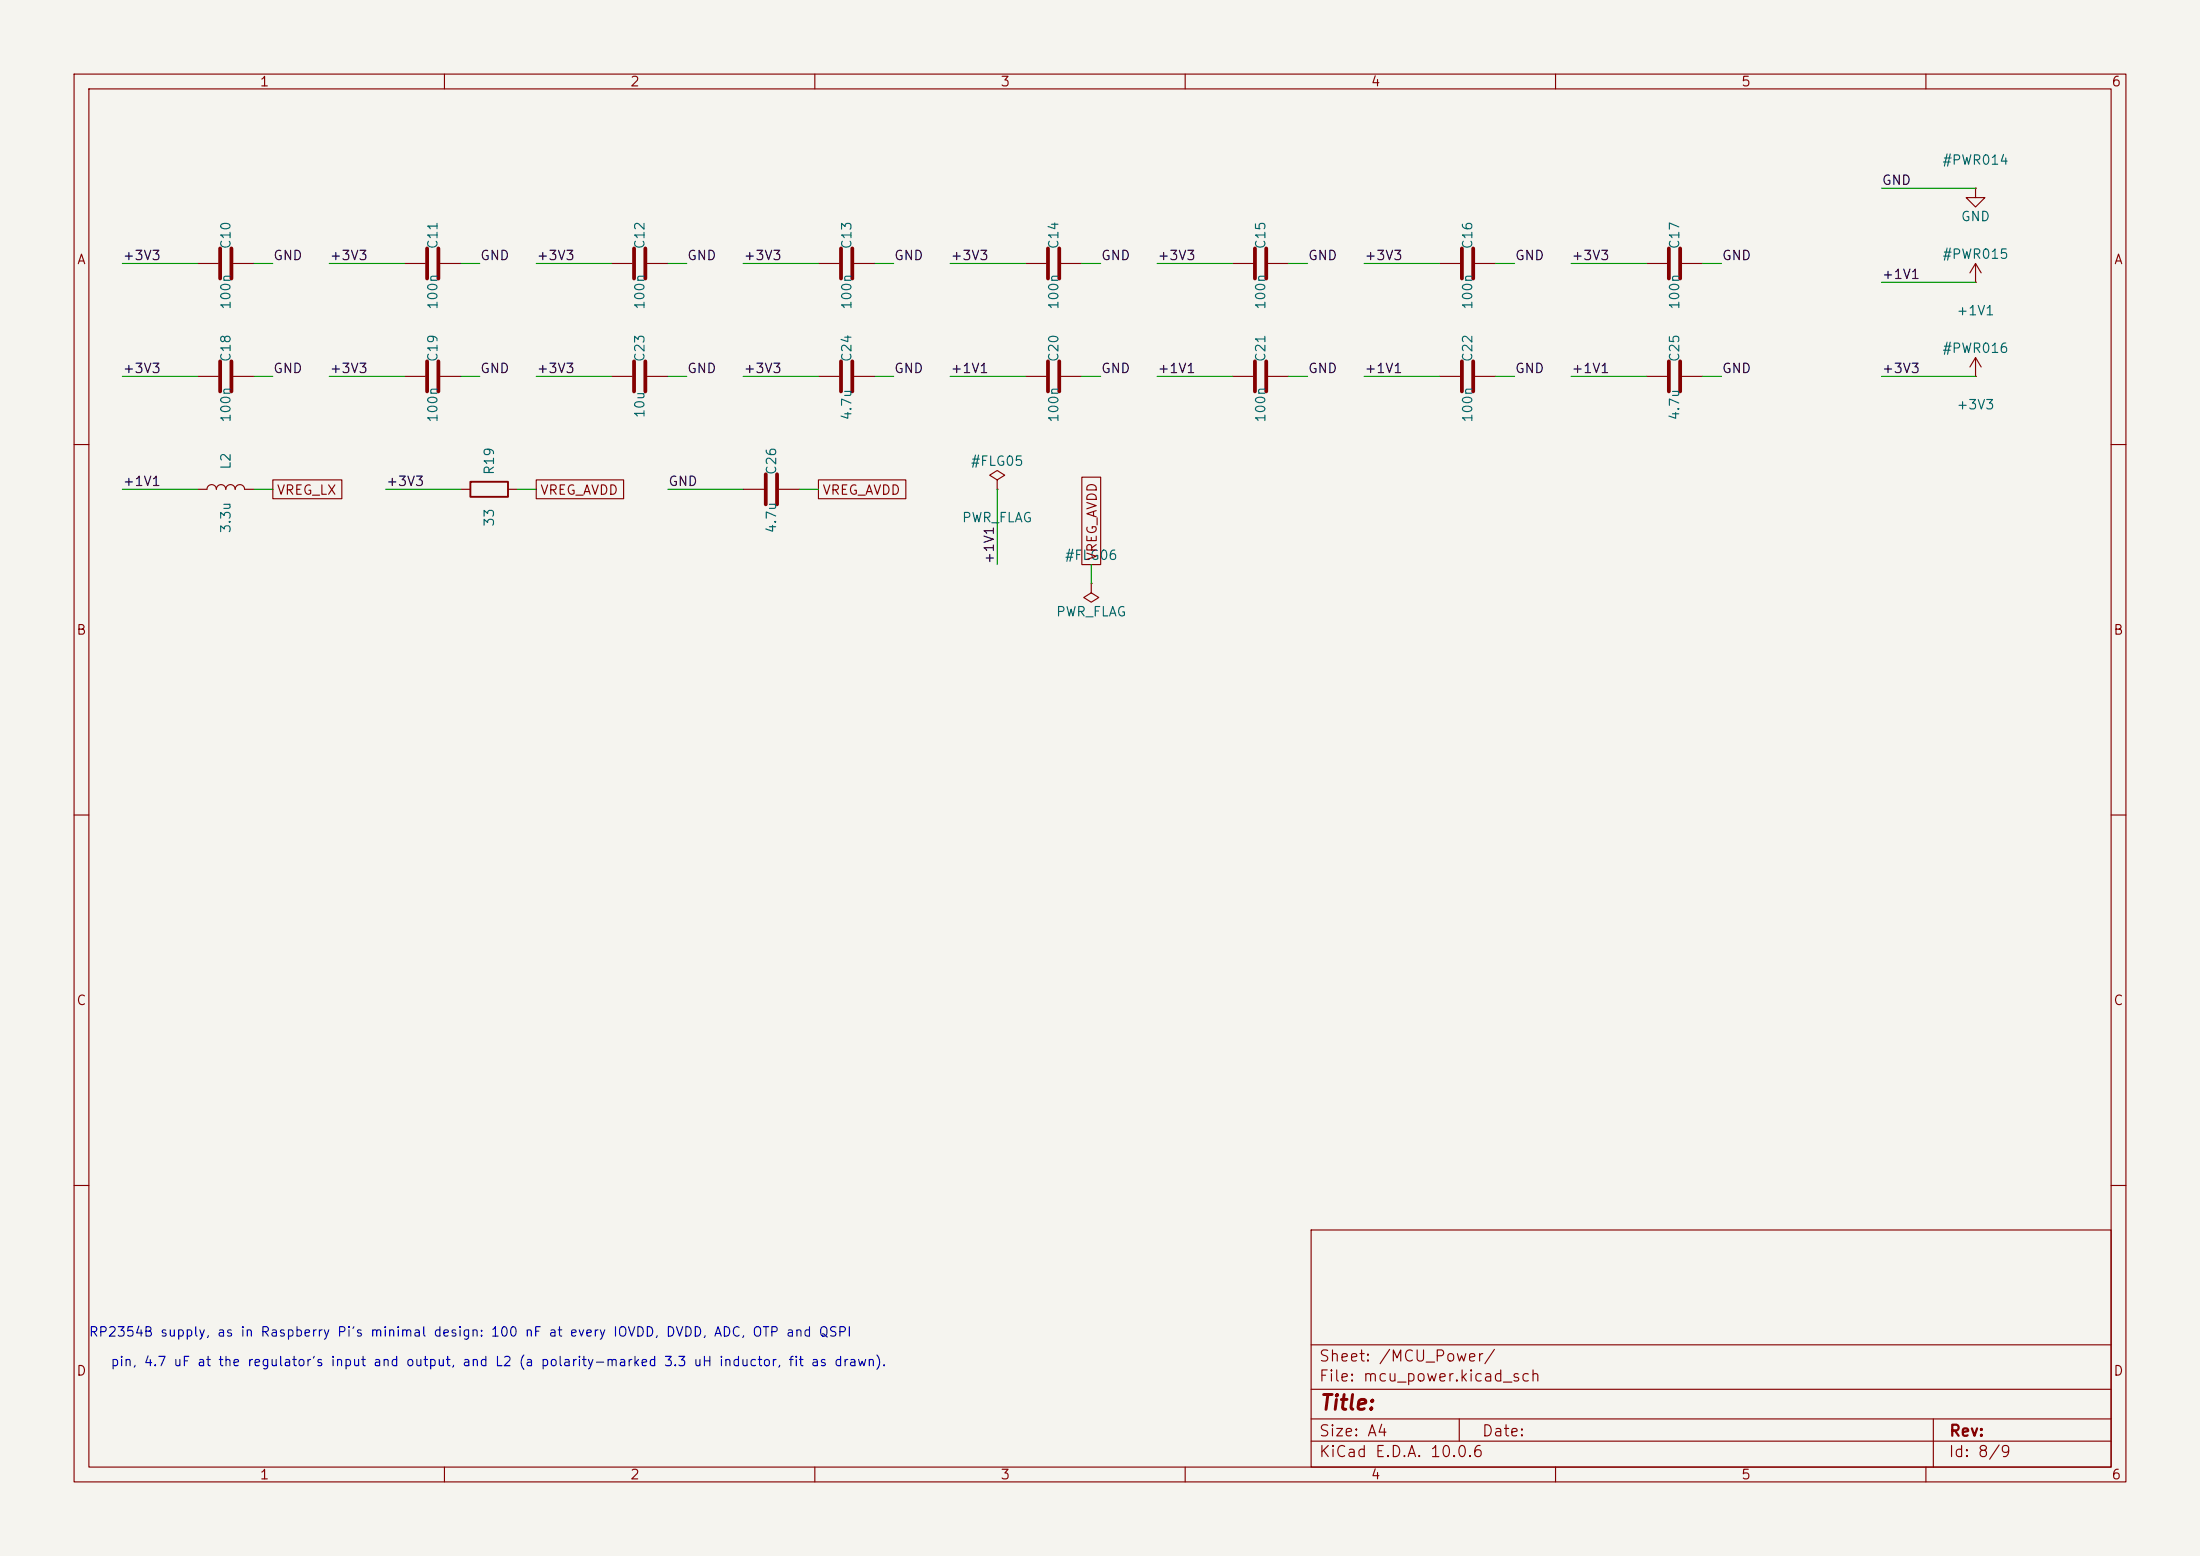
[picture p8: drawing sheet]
<svg xmlns="http://www.w3.org/2000/svg" width="297mm" height="210mm" viewBox="0 0 297 210" stroke-linecap="round" stroke-linejoin="round" font-family="sans-serif">
<path d="M0 0h297v210h-297z" fill="#f5f4ef" stroke="#f5f4ef" stroke-width=".14"/>
<g fill="none" stroke="#840000" stroke-width=".15">
<path d="M10 10h277v190h-277zM12 12h273v186h-273zM60 10v2M110 10v2M160 10v2M210 10v2M260 10v2M26.7 35.6h2.8M31.5 35.6h2.8M54.6 35.6h2.8M59.4 35.6h2.8M82.5 35.6h2.8"/>
<path d="M87.4 35.6h2.8M110.5 35.6h2.8M115.3 35.6h2.8M138.4 35.6h2.8M143.3 35.6h2.7M166.4 35.6h2.8M171.2 35.6h2.8M194.3 35.6h2.8M199.1 35.6h2.8M222.2 35.6h2.8M227.1 35.6h2.8M266.7 25.4v1.3h1.3l-1.3 1.2-1.3-1.2h1.3"/>
<path d="M266.7 25.4h.1M266.7 38.1h.1M266.7 35.6l-.8 1.2M266.7 35.6l.8 1.2M266.7 35.6v2.5M26.7 50.8h2.8M31.5 50.8h2.8M54.6 50.8h2.8M59.4 50.8h2.8M82.5 50.8h2.8M87.4 50.8h2.8M110.5 50.8h2.8"/>
<path d="M115.3 50.8h2.8M138.4 50.8h2.8M143.3 50.8h2.7M166.4 50.8h2.8M171.2 50.8h2.8M194.3 50.8h2.8M199.1 50.8h2.8M222.2 50.8h2.8M227.1 50.8h2.8M266.7 50.8h.1M266.7 48.3v2.5M266.7 48.3l-.8 1.2"/>
<path d="M266.7 48.3l.8 1.2M10 60h2M26.7 66h1.2a.64 .64 0 0 1 .7-.6 .64 .64 0 0 1 .6 .6 .64 .64 0 0 1 .6-.6 .64 .64 0 0 1 .7 .6 .64 .64 0 0 1 .6-.6 .64 .64 0 0 1 .6 .6 .64 .64 0 0 1 .7-.6 .64 .64 0 0 1 .6 .6h1.3M36.8 64.8h9.3v2.5h-9.3zM62.2 66h1.3M68.6 66h1.2M72.4 64.8h11.8v2.5h-11.8zM100.3 66h2.8M105.2 66h2.7M110.5 64.8h11.8v2.5h-11.8zM134.6 64.8l1-.7-1-.6-1 .6 1 .7v1.2M134.6 66h.1"/>
<path d="M146 64.4h2.6v11.8h-2.6zM147.3 78.7v1.3l1 .6-1 .7-1-.7 1-.6M147.3 78.7h.1M285 60h2M10 110h2M285 110h2M10 160h2M177 166h108v32h-108zM285 160h2M60 198v2M110 198v2M160 198v2"/>
<path d="M177 194.5h108M177 191.5h108M177 187.5h108M177 181.5h108M197 191.5v3M210 198v2M260 198v2M261 191.5v6.5"/>
</g>
<g fill="none" stroke="#840000" stroke-width=".51">
<path d="M29.7 33.5v4.1M31.2 33.5v4.1M57.7 33.5v4.1M59.2 33.5v4.1M85.6 33.5v4.1M87.1 33.5v4.1M113.5 33.5v4.1M115.1 33.5v4.1M141.5 33.5v4.1M143 33.5v4.1M169.4 33.5v4.1M170.9 33.5v4.1"/>
<path d="M197.4 33.5v4.1M198.9 33.5v4.1M225.3 33.5v4.1M226.8 33.5v4.1M29.7 48.8v4M31.2 48.8v4M57.7 48.8v4M59.2 48.8v4M85.6 48.8v4M87.1 48.8v4M113.5 48.8v4M115.1 48.8v4"/>
<path d="M141.5 48.8v4M143 48.8v4M169.4 48.8v4M170.9 48.8v4M197.4 48.8v4M198.9 48.8v4M225.3 48.8v4M226.8 48.8v4M103.4 64v4.1M104.9 64v4.1"/>
</g>
<path d="M63.5 65h5.1v2.1h-5.1z" fill="none" stroke="#840000" stroke-width=".25"/>
<g fill="none" stroke="#009600" stroke-width=".15">
<path d="M16.5 35.6h10.2M34.3 35.6h2.5M44.4 35.6h10.2M62.2 35.6h2.6M72.4 35.6h10.1M90.2 35.6h2.5M100.3 35.6h10.2M118.1 35.6h2.5M128.3 35.6h10.1M146 35.6h2.6M156.2 35.6h10.2M174 35.6h2.5"/>
<path d="M184.1 35.6h10.2M201.9 35.6h2.6M212.1 35.6h10.1M229.9 35.6h2.5M254 38.1h12.7M254 25.4h12.7M16.5 50.8h10.2M34.3 50.8h2.5M44.4 50.8h10.2M62.2 50.8h2.6M72.4 50.8h10.1M90.2 50.8h2.5"/>
<path d="M100.3 50.8h10.2M118.1 50.8h2.5M128.3 50.8h10.1M146 50.8h2.6M156.2 50.8h10.2M174 50.8h2.5M184.1 50.8h10.2M201.9 50.8h2.6M212.1 50.8h10.1M229.9 50.8h2.5M254 50.8h12.7M16.5 66h10.2"/>
<path d="M34.3 66h2.5M52.1 66h10.1M69.8 66h2.6M90.2 66h10.1M107.9 66h2.6M134.6 66v10.2M147.3 76.2v2.5"/>
</g>
<text font-size="2" fill="#840000" x="178" y="190.8">Title:</text>
<g font-size="1.5" fill="#840000">
<text x="178" y="184.1">Sheet: /MCU_Power/</text>
<text x="178" y="186.8">File: mcu_power.kicad_sch</text>
<text x="178" y="197">KiCad E.D.A. 10.0.6</text>
<text x="178" y="194.2">Size: A4</text>
<text x="200" y="194.2">Date:</text>
<text x="263" y="197">Id: 8/9</text>
<text x="263" y="194.2">Rev:</text>
</g>
<g font-size="1.3" fill="#840000">
<text x="35" y="12">1</text>
<text x="85" y="12">2</text>
<text x="135" y="12">3</text>
<text x="185" y="12">4</text>
<text x="235" y="12">5</text>
<text x="285" y="12">6</text>
<text x="10.3" y="36">A</text>
<text x="285.3" y="36">A</text>
<text x="37.3" y="67.1">VREG_LX</text>
<text x="72.8" y="67.1">VREG_AVDD</text>
<text x="110.9" y="67.1">VREG_AVDD</text>
<text x="148.4" y="75.8" transform="rotate(-90 148.4 75.8)">VREG_AVDD</text>
<text x="10.2" y="86">B</text>
<text x="285.2" y="86">B</text>
<text x="10.2" y="136">C</text>
<text x="285.2" y="136">C</text>
<text x="10.2" y="186">D</text>
<text x="285.2" y="186">D</text>
<text x="35" y="200">1</text>
<text x="85" y="200">2</text>
<text x="135" y="200">3</text>
<text x="185" y="200">4</text>
<text x="235" y="200">5</text>
<text x="285" y="200">6</text>
</g>
<g font-size="1.3" fill="#006464">
<text x="262.1" y="22.6">#PWR014</text>
<text x="31.4" y="33.7" transform="rotate(-90 31.4 33.7)">C10</text>
<text x="59.4" y="33.7" transform="rotate(-90 59.4 33.7)">C11</text>
<text x="87.3" y="33.7" transform="rotate(-90 87.3 33.7)">C12</text>
<text x="115.3" y="33.7" transform="rotate(-90 115.3 33.7)">C13</text>
<text x="143.2" y="33.7" transform="rotate(-90 143.2 33.7)">C14</text>
<text x="171.1" y="33.7" transform="rotate(-90 171.1 33.7)">C15</text>
<text x="199.1" y="33.7" transform="rotate(-90 199.1 33.7)">C16</text>
<text x="227" y="33.7" transform="rotate(-90 227 33.7)">C17</text>
<text x="262.1" y="35.3">#PWR015</text>
<text x="264.6" y="30.2">GND</text>
<text x="31.4" y="41.9" transform="rotate(-90 31.4 41.9)">100n</text>
<text x="59.4" y="41.9" transform="rotate(-90 59.4 41.9)">100n</text>
<text x="87.3" y="41.9" transform="rotate(-90 87.3 41.9)">100n</text>
<text x="115.3" y="41.9" transform="rotate(-90 115.3 41.9)">100n</text>
<text x="143.2" y="41.9" transform="rotate(-90 143.2 41.9)">100n</text>
<text x="171.1" y="41.9" transform="rotate(-90 171.1 41.9)">100n</text>
<text x="199.1" y="41.9" transform="rotate(-90 199.1 41.9)">100n</text>
<text x="227" y="41.9" transform="rotate(-90 227 41.9)">100n</text>
<text x="262.1" y="48">#PWR016</text>
<text x="264" y="42.9">+1V1</text>
<text x="31.4" y="49" transform="rotate(-90 31.4 49)">C18</text>
<text x="59.4" y="49" transform="rotate(-90 59.4 49)">C19</text>
<text x="87.3" y="49" transform="rotate(-90 87.3 49)">C23</text>
<text x="115.3" y="49" transform="rotate(-90 115.3 49)">C24</text>
<text x="143.2" y="49" transform="rotate(-90 143.2 49)">C20</text>
<text x="171.1" y="49" transform="rotate(-90 171.1 49)">C21</text>
<text x="199.1" y="49" transform="rotate(-90 199.1 49)">C22</text>
<text x="227" y="49" transform="rotate(-90 227 49)">C25</text>
<text x="31.4" y="57.1" transform="rotate(-90 31.4 57.1)">100n</text>
<text x="59.4" y="57.1" transform="rotate(-90 59.4 57.1)">100n</text>
<text x="87.3" y="56.5" transform="rotate(-90 87.3 56.5)">10u</text>
<text x="115.3" y="56.8" transform="rotate(-90 115.3 56.8)">4.7u</text>
<text x="143.2" y="57.1" transform="rotate(-90 143.2 57.1)">100n</text>
<text x="171.1" y="57.1" transform="rotate(-90 171.1 57.1)">100n</text>
<text x="199.1" y="57.1" transform="rotate(-90 199.1 57.1)">100n</text>
<text x="227" y="56.8" transform="rotate(-90 227 56.8)">4.7u</text>
<text x="264" y="55.6">+3V3</text>
<text x="31.4" y="63.5" transform="rotate(-90 31.4 63.5)">L2</text>
<text x="67" y="64.2" transform="rotate(-90 67 64.2)">R19</text>
<text x="105.1" y="64.2" transform="rotate(-90 105.1 64.2)">C26</text>
<text x="131" y="63.2">#FLG05</text>
<text x="67" y="71.2" transform="rotate(-90 67 71.2)">33</text>
<text x="129.8" y="70.8">PWR_FLAG</text>
<text x="31.4" y="72.1" transform="rotate(-90 31.4 72.1)">3.3u</text>
<text x="105.1" y="72.1" transform="rotate(-90 105.1 72.1)">4.7u</text>
<text x="143.7" y="75.9">#FLG06</text>
<text x="142.5" y="83.5">PWR_FLAG</text>
</g>
<g font-size="1.3" fill="#0f0f0f">
<text x="254" y="25.3">GND</text>
<text x="16.5" y="35.4">+3V3</text>
<text x="36.8" y="35.4">GND</text>
<text x="44.4" y="35.4">+3V3</text>
<text x="64.7" y="35.4">GND</text>
<text x="72.4" y="35.4">+3V3</text>
<text x="92.7" y="35.4">GND</text>
<text x="100.3" y="35.4">+3V3</text>
<text x="120.6" y="35.4">GND</text>
<text x="128.2" y="35.4">+3V3</text>
<text x="148.6" y="35.4">GND</text>
<text x="156.2" y="35.4">+3V3</text>
<text x="176.5" y="35.4">GND</text>
<text x="184.1" y="35.4">+3V3</text>
<text x="204.4" y="35.4">GND</text>
<text x="212.1" y="35.4">+3V3</text>
<text x="232.4" y="35.4">GND</text>
<text x="254" y="38">+1V1</text>
<text x="16.5" y="50.7">+3V3</text>
<text x="36.8" y="50.7">GND</text>
<text x="44.4" y="50.7">+3V3</text>
<text x="64.7" y="50.7">GND</text>
<text x="72.4" y="50.7">+3V3</text>
<text x="92.7" y="50.7">GND</text>
<text x="100.3" y="50.7">+3V3</text>
<text x="120.6" y="50.7">GND</text>
<text x="128.2" y="50.7">+1V1</text>
<text x="148.6" y="50.7">GND</text>
<text x="156.2" y="50.7">+1V1</text>
<text x="176.5" y="50.7">GND</text>
<text x="184.1" y="50.7">+1V1</text>
<text x="204.4" y="50.7">GND</text>
<text x="212.1" y="50.7">+1V1</text>
<text x="232.4" y="50.7">GND</text>
<text x="254" y="50.7">+3V3</text>
<text x="16.5" y="65.9">+1V1</text>
<text x="52" y="65.9">+3V3</text>
<text x="90.1" y="65.9">GND</text>
<text x="134.5" y="76.2" transform="rotate(-90 134.5 76.2)">+1V1</text>
</g>
<g font-size="1.3" fill="#0000c2">
<text x="11.9" y="180.7">RP2354B supply, as in Raspberry Pi's minimal design: 100 nF at every IOVDD, DVDD, ADC, OTP and QSPI</text>
<text x="14.8" y="184.7">pin, 4.7 uF at the regulator's input and output, and L2 (a polarity-marked 3.3 uH inductor, fit as drawn).</text>
</g>
</svg>
